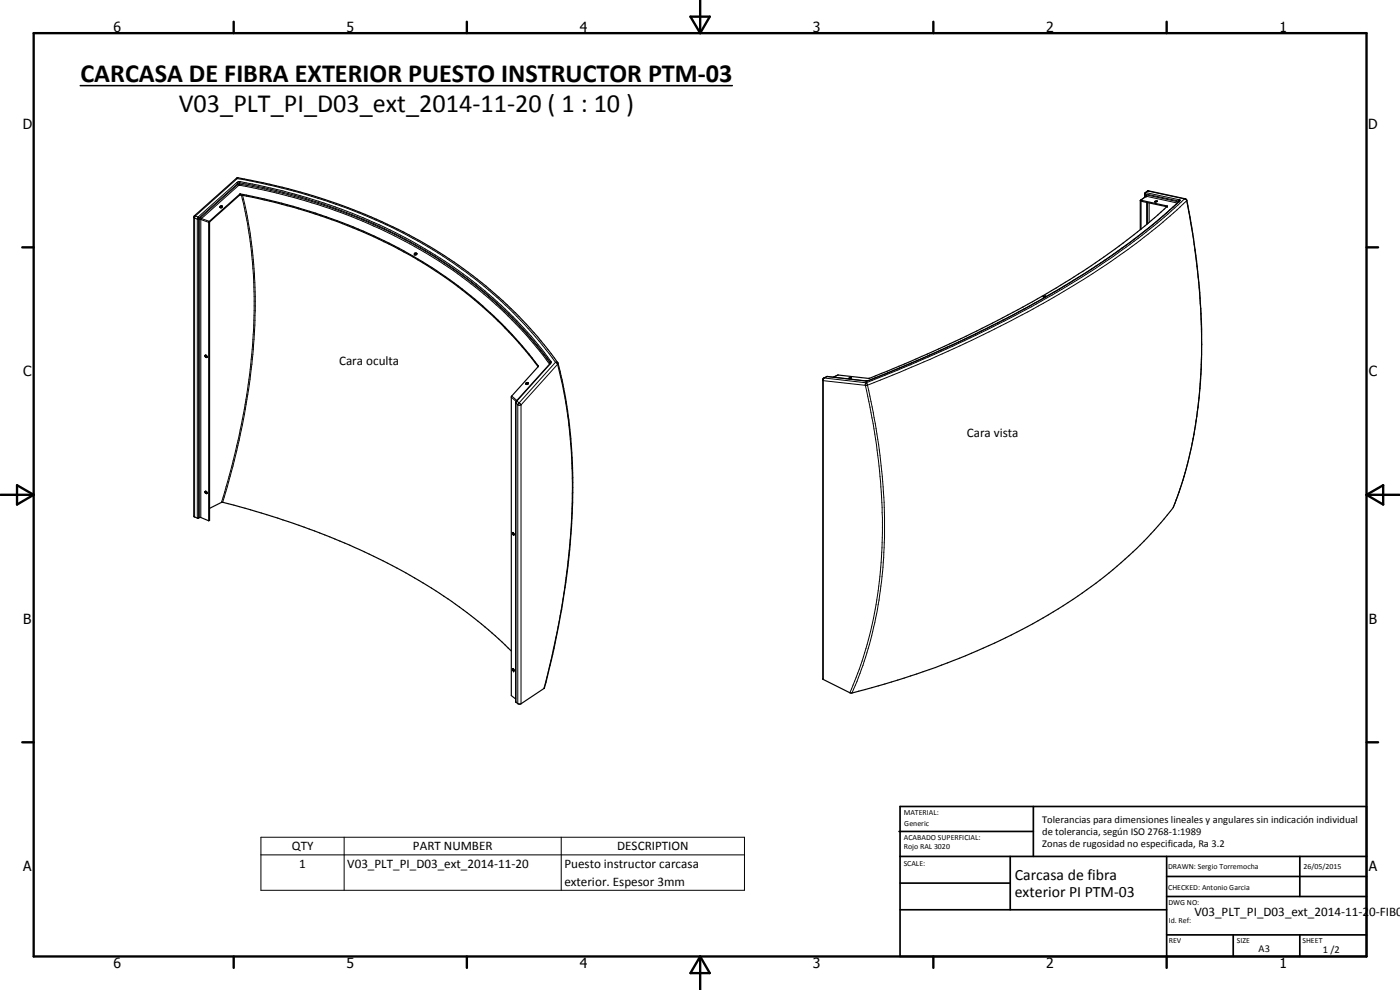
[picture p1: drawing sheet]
<svg xmlns="http://www.w3.org/2000/svg" width="420mm" height="297mm" viewBox="0 0 420 297" stroke-linecap="round" stroke-linejoin="round" font-family="sans-serif">
<g fill="none" stroke="#000" stroke-width=".35">
<path d="M343.5 59.2l.1-1.3 1.2-.6 11 2.3 .3 .3 2.1 11.8 1.7 14.5a168.6 168.6 0 0 1-2.3 48 110 110 0 0 1-5.5 18.1 135.5 135.5 0 0 1-45.3 36.5 233.6 233.6 0 0 1-51.5 19.1l-8.4-4.2v-89.9l.3-.4 1.1-.5 12.1 1.3a409.5 409.5 0 0 0 27.3-11.6 318.3 318.3 0 0 0 45.2-25.5 179 179 0 0 0 21-16.8M344 58.8l-1.7 1.3M66.7 62h-.5l-.1 .3M66.7 62.1a.39 .39 0 0 0-.3-.4 .39 .39 0 0 0-.4 .3l.1 .3M66.7 62.1l-.2 .3-.4-.1M124.4 76a.34 .34 0 0 1 .5-.1 .34 .34 0 0 1 .1 .5l-.6 .1zM125.1 76.2h-.5l-.2 .3M342.3 60.1l8 1.7a219.1 219.1 0 0 1-44.8 31.1 382.9 382.9 0 0 1-32.3 15.6l-12.3 5-9.4-1-1.4 .7M342.3 60.1l-.1 8.8M344.2 60.7v6.5M346.5 60.5h.1a.33 .33 0 0 1 .3-.3 .33 .33 0 0 1 .3 .3zM347.3 60.4h.1"/>
<path d="M350.2 62l-7.8-1.6v8.3M313.1 89l.7-.2-.4 .4zM313.1 89v.1M61.5 106.6l.3 .6 .2 .1 .1-.4a.36 .36 0 0 0-.2-.3 .36 .36 0 0 0-.4 .1M61.8 106.6v.3l.3 .2M157.9 114.9a.35 .35 0 0 1 .4-.2 .35 .35 0 0 1 .2 .5l-.6 .1zM158.6 115h-.5l-.2 .3M161.5 110l.1-.1a121.4 121.4 0 0 0-26.7-26 153.5 153.5 0 0 0-50.4-22.9l-12.5-2.8-9.4 8.4v89.7M161.5 110a128.3 128.3 0 0 0-57.1-42.3 169.9 169.9 0 0 0-32.4-9.2l-9.1 8.1v89.5l-.3 .2M161.5 110l-8.1 9v89.7l1.4 1M165.2 108.8l-10.2 11.5-.2 .5v89.9l.7 .5h.7l7.2-4.7 2.1-8.6a280.7 280.7 0 0 0 5.1-29.8 172.6 172.6 0 0 0-.9-48.9l-1.9-9a4.1 4.1 0 0 0-1.4-2.8 133.3 133.3 0 0 0-58.5-43.7 174.7 174.7 0 0 0-36.8-10.3l-12.7 11.3-.2 .5v89.7l1.1 .6 .8-.3 2.5 1.1M254.7 113.5l.8-.1z"/>
<path d="M61.5 147.4l.5 .1a.34 .34 0 0 1 .2 .4 .34 .34 0 0 1-.3 .3 .34 .34 0 0 1-.4-.4zM61.8 147.4l.3 .6M62 147.9v.1M62.9 152.5l3.7-1.8a261.4 261.4 0 0 1 27.8 8.6 174.6 174.6 0 0 1 50.1 27.9l8.9 8.1M153.8 159.8l.4 .3v.4l-.2-.1zM154 159.8l.3 .6M154 200.6l.2 .2 .1 .5-.4-.2v-.5l.4 .6"/>
</g>
<g fill="#000">
<circle cx="350.3" cy="61.9" r=".18"/>
<circle cx="350.3" cy="61.8" r=".18"/>
<circle cx="353.9" cy="60.3" r=".18"/>
<circle cx="154" cy="159.8" r=".18"/>
<circle cx="154" cy="200.6" r=".18"/>
<circle cx="154.1" cy="201.3" r=".18"/>
</g>
<g fill="none" stroke="#000" stroke-width=".3">
<path d="M70.9 53.5l.3 .1M71.1 54.8l.2 .3M71.1 54.8l-11.6 10.3M71.2 53.6a164.3 164.3 0 0 1 64.6 25.2 123 123 0 0 1 30.9 29.9M71.2 53.6l-12.6 11.2M71.3 55.4l.3 .3M71.3 55.1l-11.6 10.3M71.3 55.1l.3-.2a155.9 155.9 0 0 1 75 33.8 116.6 116.6 0 0 1 18.6 20M71.3 55.4l-11.1 9.9M71.3 55.1v.3M71.4 53.3l-.2 .3M71.6 55.7l-11.1 9.9"/>
<path d="M71.9 58.3v.3M71.9 55.6a160.1 160.1 0 0 1 68.2 28.6 117.1 117.1 0 0 1 24.8 25.1M71.9 55.6l-.3 .1M72 55.2a159.7 159.7 0 0 1 68.2 28.6 119.2 119.2 0 0 1 24.9 25.2l.2-.6M72 55.2l-.1 .4M72 55.2l-.7 .2M72 54.5v.7M72 54.5l-.9 .3M72 54.5a182.7 182.7 0 0 1 30.4 8.2 139.4 139.4 0 0 1 57 38.2l5.9 7.5M72.2 58.2v.3M72.5 58.5l.2 1.2a140.8 140.8 0 0 1 2.7 48.1l-.1 1.5a222.1 222.1 0 0 1-8.3 39.9l-.5 1.5M72.8 58.6a142.9 142.9 0 0 1 3.2 46.3l-1 8.9a230.1 230.1 0 0 1-5.9 29.1l-2.3 7.8"/>
<path d="M343.5 58.2l.1 .1M343.7 57.8h.2M343.7 58.2l-.1 .9M343.7 58.2l10.1 2.1M343.9 57.8l-.2 .4M343.9 57.8l10 2.1M343.9 58.8l.1 .1M343.9 58.8v.1M344 58.9h.1M344 58.9l9.3 2M344 58.9l-1.7 1.2M344.2 58.5l-.2 .4"/>
<path d="M344.2 58.5l-.3 .3M344.2 58.5l9.5 2.1M344.5 57.3l-.2 .1M344.5 57.3l-.6 .5M344.5 57.3l11 2.4M344.8 57.3h-.3M353.9 59.9l-.1 .4M353.9 59.9l.2 .1M354.1 60h.1M355.5 59.7a188.1 188.1 0 0 1-26.8 20.9 373.4 373.4 0 0 1-63 32l-5.7 2.3M355.5 59.7h.3l.3 .5M355.8 59.6l-.3 .1"/>
<path d="M58.2 65.2l.2 .2 1.2 .3M58.4 64.7l.2 .1M58.6 64.8l-.2 .5v89.8M58.6 64.8l.9 .3M59.5 65.1l-.3 .5v89.8M59.5 65.1l.2 .3M59.7 65.4l-.1 90M59.9 65.9h.4M60.2 65.3l.3 .3M60.2 65.3l-.3 .4v89.6M60.3 65.9v89.4M60.3 65.9l2.3 .8"/>
<path d="M60.5 65.6l-.2 .3M60.5 65.6l2.3 .8M344.2 60.7v6.6M344.4 60.8v6.3M344.9 60.9v5.8M350.3 61.8l-.1 .2M353.8 60.3l.1 .1M353.8 60.3v.2M354.1 60.3h-.2M354.1 60.3a224.3 224.3 0 0 1-46.7 32.4l-11.2 5.9-10.2 4.8-8.8 4-16.4 6.8M354.1 60v.3M356.1 60.2a201.9 201.9 0 0 1 3.4 62.1l-1.2 8-1.7 7.8-2 7.3-2.5 6.9"/>
<path d="M356.1 60.2a199.9 199.9 0 0 1-33.9 25.4 393.9 393.9 0 0 1-61.9 30M356.2 60.1l-.1 .1M153.4 119.2l1.5 1.2M153.6 118.8l1.5 1.4M161.5 109.8v.2M165 109.1h.2M165.2 109.1l-10.1 11.2M165.3 108.4l.1 .4-.2 .3M166.7 108.7l-10.9 12.2M166.7 108.7l.6 .1M166.7 108.7l.6 .6M167.3 109.3l-10.9 12.2"/>
<path d="M167.3 109.3a143.9 143.9 0 0 1 3.3 17 185.9 185.9 0 0 1-.3 43.7l-.9 6.5a287.7 287.7 0 0 1-6.2 30.1M167.5 108.9l-.2 .4M246.9 114l.2 .2 12.6 1.4M247.2 113.4h.1M247.3 113.4l12.7 1.5M247.3 113.4l-.2 .4v90.1M248.2 113l11.6 1.3 1-.1M248.2 113h-.1M248.2 113l-.9 .4M248.3 112.9l-.1 .1M251.5 112.5l-1.4 .7M259.7 115.6l1.1 4.9a183.6 183.6 0 0 1 3.2 20.9 136.8 136.8 0 0 1-5.3 56.9l-3.7 9.6"/>
<path d="M260 114.9l.3 .7M260 114.9l-.3 .7M260.3 115.6h-.6M260.3 115.6l1.8 8.1 1.6 9.7a167.8 167.8 0 0 1 1.5 33.9 126.8 126.8 0 0 1-4.3 26l-1.9 6.3-3.3 8.3M260.7 114.1l.1 .1M154.8 120.8l.6 .7M155 120.3h.1M155.1 120.3l-.3 .5v89.9M155.1 120.3l.7 .6M155.4 121.5v89.6M155.4 121.5h1M155.8 120.9l-.4 .6"/>
<path d="M155.8 120.9l.6 .6M156.4 121.5v89.7M78.3 251.2h145.1v15.9h-145.1zM78.3 256.5h145.1M103.3 251.2v15.9M168.4 251.2v15.9"/>
</g>
<path d="M24.1 25.7h195.7" fill="none" stroke="#000" stroke-width=".46"/>
<g fill="none" stroke="#000" stroke-width=".71">
<path d="M10.1 9.9h400v277.1h-400zM70.1 6.5v3.4M140.1 6.5v3.4M207.2 5h5.8l-2.9 4.9zM210.1 0v9.9M280.1 6.5v3.4M350.1 6.5v3.4M6.7 74.2h3.4M410.1 74.2h3.5M.1 148.5h10M5.1 145.6l5 2.9-5 2.9zM410.1 148.5h10"/>
<path d="M410.1 148.5l5-2.9v5.8zM6.7 222.7h3.4M410.1 222.7h3.5M70.1 287v3.4M140.1 287v3.4M210.1 287v10M210.1 287l2.9 5h-5.8zM280.1 287v3.4M350.1 287v3.4"/>
</g>
<g fill="none" stroke="#000" stroke-width=".51">
<path d="M269.8 249.5h40.3M270.1 242h140v45h-140zM270.1 257h140M303.2 257v16M310.1 242v15M350.1 257v30M390.1 257v12M270.1 265h33.1M270.1 273h80M350.1 269h60M350.1 263h60M350.1 280.5h60"/>
<path d="M370.1 280.5v6.5M390.1 280.5v6.5"/>
</g>
<g font-size="7.9">
<text x="24.1" y="24.6">CARCASA DE FIBRA EXTERIOR PUESTO INSTRUCTOR PTM-03</text>
<text x="53.7" y="33.6">V03_PLT_PI_D03_ext_2014-11-20 ( 1 : 10 )</text>
</g>
<g font-size="4.7">
<text x="304.6" y="263.9">Carcasa de fibra</text>
<text x="304.6" y="269.3">exterior PI PTM-03</text>
</g>
<g font-size="4.2">
<text x="34" y="9.6">6</text>
<text x="104" y="9.6">5</text>
<text x="174" y="9.6">4</text>
<text x="244" y="9.6">3</text>
<text x="314" y="9.6">2</text>
<text x="384" y="9.6">1</text>
<text x="6.8" y="38.7">D</text>
<text x="410.6" y="38.7">D</text>
<text x="7" y="112.9">C</text>
<text x="410.8" y="112.9">C</text>
<text x="7" y="187.1">B</text>
<text x="410.8" y="187.1">B</text>
<text x="7" y="261.4">A</text>
<text x="410.8" y="261.4">A</text>
<text x="34" y="290.4">6</text>
<text x="104" y="290.4">5</text>
<text x="174" y="290.4">4</text>
<text x="244" y="290.4">3</text>
<text x="314" y="290.4">2</text>
<text x="384" y="290.4">1</text>
</g>
<g font-size="3.9">
<text x="101.8" y="109.5">Cara oculta</text>
<text x="290.1" y="131">Cara vista</text>
<text x="87.6" y="255.1">QTY</text>
<text x="123.9" y="255.1">PART NUMBER</text>
<text x="185.2" y="255.1">DESCRIPTION</text>
<text x="89.8" y="260.4">1</text>
<text x="104.2" y="260.4">V03_PLT_PI_D03_ext_2014-11-20</text>
<text x="169.4" y="260.4">Puesto instructor carcasa</text>
<text x="169.4" y="265.7">exterior. Espesor 3mm</text>
<text x="358.5" y="275">V03_PLT_PI_D03_ext_2014-11-20-FIB0</text>
</g>
<g font-size="3.1">
<text x="312.7" y="246.8">Tolerancias para dimensiones lineales y angulares sin indicación individual</text>
<text x="312.7" y="250.4">de tolerancia, según ISO 2768-1:1989</text>
<text x="312.7" y="254">Zonas de rugosidad no especificada, Ra 3.2</text>
<text x="377.7" y="285.6">A3</text>
<text x="397" y="285.9">1 /2</text>
</g>
<g font-size="2.4">
<text x="271.2" y="244.4">MATERIAL:</text>
<text x="271.3" y="252">ACABADO SUPERFICIAL:</text>
<text x="271.4" y="247.9">Generic</text>
<text x="271.3" y="254.6">Rojo RAL 3020</text>
<text x="271.2" y="259.7">SCALE:</text>
<text x="350.6" y="260.8">DRAWN: Sergio Torremocha</text>
<text x="391.2" y="260.6">26/05/2015</text>
<text x="350.6" y="267">CHECKED: Antonio Garcia</text>
<text x="350.6" y="271.4">DWG NO:</text>
<text x="350.8" y="276.9">Id. Ref:</text>
<text x="350.8" y="282.8">REV</text>
<text x="371.2" y="282.9">SIZE</text>
<text x="390.9" y="282.9">SHEET</text>
</g>
</svg>
